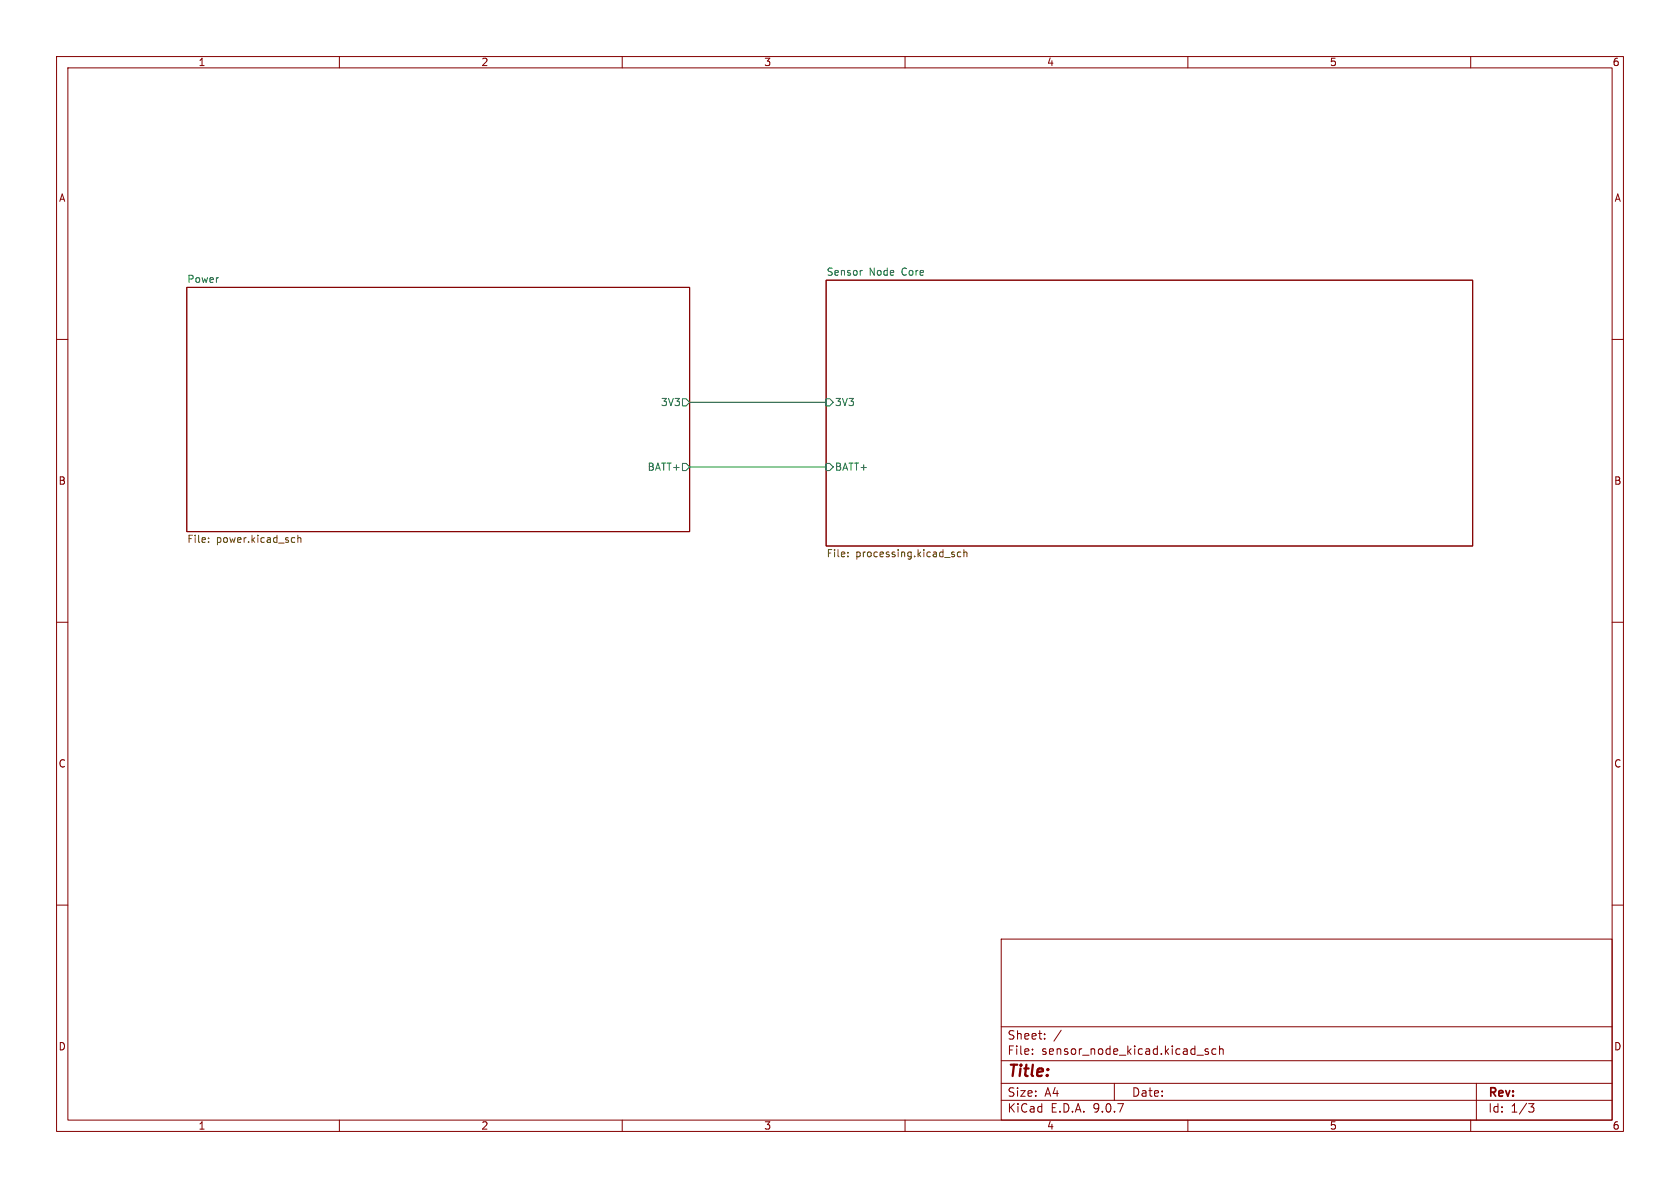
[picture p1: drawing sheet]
<svg xmlns="http://www.w3.org/2000/svg" width="297mm" height="210mm" viewBox="0 0 297 210" stroke-linecap="round" stroke-linejoin="round" font-family="sans-serif">
<g fill="none" stroke="#840000" stroke-width=".18">
<path d="M10 10h277v190h-277zM12 12h273v186h-273zM60 10v2M110 10v2M160 10v2M210 10v2M260 10v2M33 50.8h88.9v43.2h-88.9zM146 49.5h114.3v47h-114.3zM10 60h2M285 60h2M10 110h2"/>
<path d="M285 110h2M10 160h2M177 166h108v32h-108zM285 160h2M60 198v2M110 198v2M160 198v2M177 194.5h108M177 191.5h108M177 187.5h108M177 181.5h108M182.5 186.3v.1"/>
<path d="M182.5 185.5v.1M184.7 183.6v.1M184.7 182.8v.1M187.6 182.1l-1.3 2M197 191.5v3M210 198v2M211.6 186.5h1.1M213.6 185.5l-.4-.1-.2 .2 .1 .2 .5 .2v.3h-.6M215 185.5l-.5-.1-.3 .3v.4l.2 .2h.6M215.6 185.5l.2-.1 .4 .1v.9M215.6 184.9v1.5M260 198v2"/>
<path d="M261 191.5v6.5M270.2 195.1h1l-.5 .6 .4 .1 .1 .5-.3 .3h-.4"/>
</g>
<path d="M152.4 47.8l-.2 .1M120.6 70.5h.7l.6 .6-.6 .7h-.7zM146 70.5h.7l.6 .6-.6 .7h-.7zM120.6 81.9h.7l.6 .7-.6 .6h-.7zM146 81.9h.7l.6 .7-.6 .6h-.7z" fill="none" stroke="#006464" stroke-width=".18"/>
<g fill="none" stroke="#725600" stroke-width=".18">
<path d="M36.9 95.8v.1M36.9 95.1v.1M51.7 95l.4 .1M52.1 95.8l-.4 .1M52.7 95.2l.1-.2 .3 .1 .1 .8M52.7 94.6v1.3M149.9 98.3v.1M149.9 97.6v.2M168.6 98l.2 .2-.2 .2M168.6 97.6h.1M169.9 97.6h-.4l-.2 .2 .1 .6h.5M170.4 97.7l.2-.1h.3v.8"/>
<path d="M170.4 97.2v1.2"/>
</g>
<path d="M121.9 71.1h24.1M121.9 82.6h24.1" fill="none" stroke="#009600" stroke-width=".18"/>
<text font-size="2.8" fill="#840000" x="178" y="190.9">Title:</text>
<g font-size="2.1" fill="#840000">
<text x="178" y="184">Sheet:</text>
<text x="178" y="186.7">File:</text>
<text x="184.1" y="186.7">sensor_node_kicad.kicad_sch</text>
<text x="178" y="196.9">KiCad</text>
<text x="178" y="194.1">Size:</text>
<text x="184.7" y="194.1">A4</text>
<text x="185.7" y="196.9">E.D.A.</text>
<text x="193.3" y="196.9">9.0.7</text>
<text x="200" y="194.1">Date:</text>
<text x="263" y="194.3">Rev:</text>
<text x="263" y="196.9">Id:</text>
<text x="267.1" y="196.9">1/3</text>
</g>
<g font-size="1.8" fill="#840000">
<text x="35" y="11.9">1</text>
<text x="85" y="11.9">2</text>
<text x="135" y="11.9">3</text>
<text x="185" y="11.9">4</text>
<text x="235" y="11.9">5</text>
<text x="285" y="11.9">6</text>
<text x="10.3" y="35.9">A</text>
<text x="285.3" y="35.9">A</text>
<text x="10.3" y="85.9">B</text>
<text x="285.3" y="85.9">B</text>
<text x="10.3" y="135.9">C</text>
<text x="285.3" y="135.9">C</text>
<text x="10.3" y="185.9">D</text>
<text x="285.3" y="185.9">D</text>
<text x="35" y="199.9">1</text>
<text x="85" y="199.9">2</text>
<text x="135" y="199.9">3</text>
<text x="185" y="199.9">4</text>
<text x="235" y="199.9">5</text>
<text x="285" y="199.9">6</text>
</g>
<g font-size="1.8" fill="#006464">
<text x="33" y="50.1">Power</text>
<text x="146" y="48.8">Sensor</text>
<text x="153.6" y="48.8">Node</text>
<text x="159.5" y="48.8">Core</text>
<text x="116.7" y="72">3V3</text>
<text x="147.5" y="72">3V3</text>
<text x="114.4" y="83.4">BATT+</text>
<text x="147.5" y="83.4">BATT+</text>
</g>
<g font-size="1.8" fill="#725600">
<text x="33" y="96.3">File:</text>
<text x="38.2" y="96.3">power.kicad_sch</text>
<text x="146" y="98.8">File:</text>
<text x="151.3" y="98.8">processing.kicad_sch</text>
</g>
</svg>
